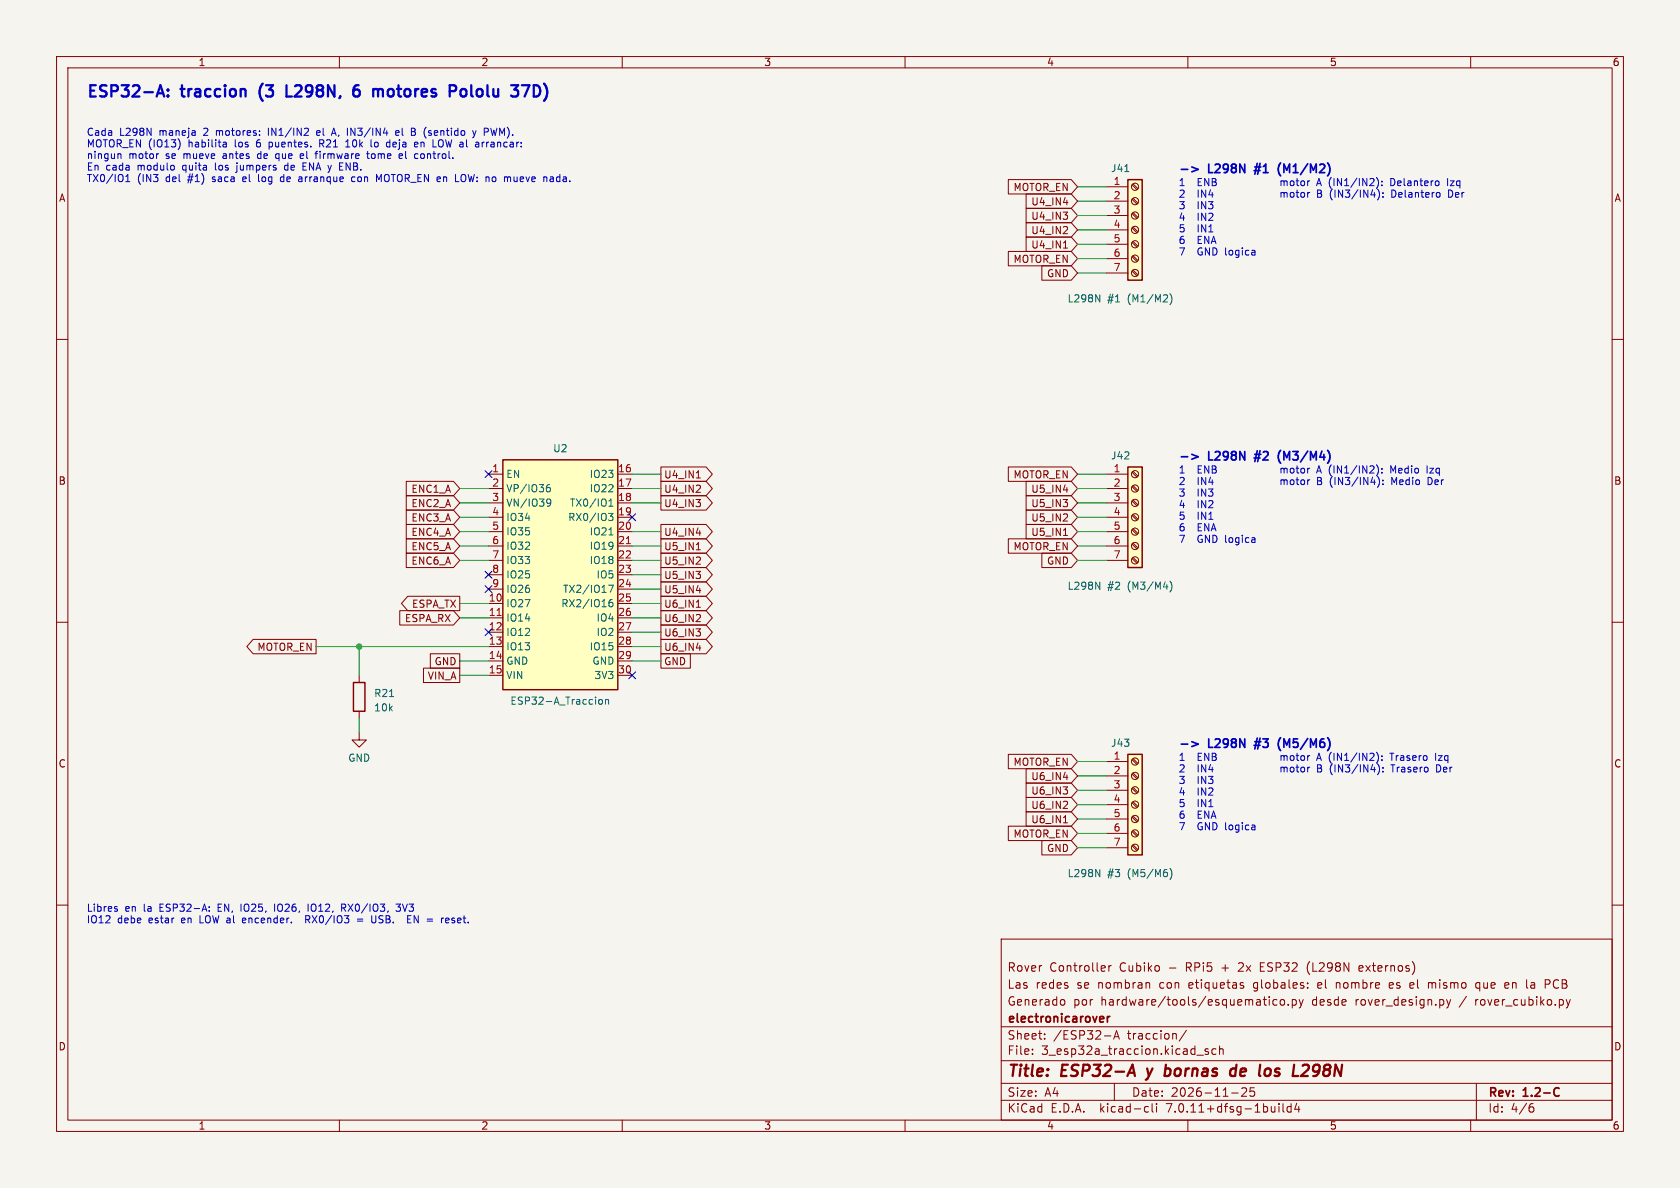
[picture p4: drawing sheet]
(kicad_sch (version 20230121) (generator eeschema)
 (paper "A4")
 (title_block (title "ESP32-A y bornas de los L298N") (date "2026-11-25") (rev "1.2-C") (company "electronicarover")
  (comment 3 "Rover Controller Cubiko - RPi5 + 2x ESP32 (L298N externos)")
  (comment 1 "Generado por hardware/tools/esquematico.py desde rover_design.py / rover_cubiko.py")
  (comment 2 "Las redes se nombran con etiquetas globales: el nombre es el mismo que en la PCB"))
 (lib_symbols
  (symbol "Connector:Screw_Terminal_01x07" (pin_names (offset 1.016) hide) (in_bom yes) (on_board yes)
    (property "Reference" "J" (at 0 10.16 0) (effects (font (size 1.27 1.27))))
    (property "Value" "Screw_Terminal_01x07" (at 0 -10.16 0) (effects (font (size 1.27 1.27))))
    (property "Footprint" "" (at 0 0 0) (effects (font (size 1.27 1.27)) hide))
    (property "Datasheet" "~" (at 0 0 0) (effects (font (size 1.27 1.27)) hide))
    (symbol "Screw_Terminal_01x07_1_1"
    (rectangle (start -1.27 8.89) (end 1.27 -8.89) (stroke (width 0.254) (type default)) (fill (type background)))
    (circle (center 0 -7.62) (radius 0.635) (stroke (width 0.1524) (type default)) (fill (type none)))
    (circle (center 0 -5.08) (radius 0.635) (stroke (width 0.1524) (type default)) (fill (type none)))
    (circle (center 0 -2.54) (radius 0.635) (stroke (width 0.1524) (type default)) (fill (type none)))
    (polyline (pts (xy -0.5334 -7.2898) (xy 0.3302 -8.128)) (stroke (width 0.1524) (type default)) (fill (type none)))
    (polyline (pts (xy -0.5334 -4.7498) (xy 0.3302 -5.588)) (stroke (width 0.1524) (type default)) (fill (type none)))
    (polyline (pts (xy -0.5334 -2.2098) (xy 0.3302 -3.048)) (stroke (width 0.1524) (type default)) (fill (type none)))
    (polyline (pts (xy -0.5334 0.3302) (xy 0.3302 -0.508)) (stroke (width 0.1524) (type default)) (fill (type none)))
    (polyline (pts (xy -0.5334 2.8702) (xy 0.3302 2.032)) (stroke (width 0.1524) (type default)) (fill (type none)))
    (polyline (pts (xy -0.5334 5.4102) (xy 0.3302 4.572)) (stroke (width 0.1524) (type default)) (fill (type none)))
    (polyline (pts (xy -0.5334 7.9502) (xy 0.3302 7.112)) (stroke (width 0.1524) (type default)) (fill (type none)))
    (polyline (pts (xy -0.3556 -7.112) (xy 0.508 -7.9502)) (stroke (width 0.1524) (type default)) (fill (type none)))
    (polyline (pts (xy -0.3556 -4.572) (xy 0.508 -5.4102)) (stroke (width 0.1524) (type default)) (fill (type none)))
    (polyline (pts (xy -0.3556 -2.032) (xy 0.508 -2.8702)) (stroke (width 0.1524) (type default)) (fill (type none)))
    (polyline (pts (xy -0.3556 0.508) (xy 0.508 -0.3302)) (stroke (width 0.1524) (type default)) (fill (type none)))
    (polyline (pts (xy -0.3556 3.048) (xy 0.508 2.2098)) (stroke (width 0.1524) (type default)) (fill (type none)))
    (polyline (pts (xy -0.3556 5.588) (xy 0.508 4.7498)) (stroke (width 0.1524) (type default)) (fill (type none)))
    (polyline (pts (xy -0.3556 8.128) (xy 0.508 7.2898)) (stroke (width 0.1524) (type default)) (fill (type none)))
    (circle (center 0 0) (radius 0.635) (stroke (width 0.1524) (type default)) (fill (type none)))
    (circle (center 0 2.54) (radius 0.635) (stroke (width 0.1524) (type default)) (fill (type none)))
    (circle (center 0 5.08) (radius 0.635) (stroke (width 0.1524) (type default)) (fill (type none)))
    (circle (center 0 7.62) (radius 0.635) (stroke (width 0.1524) (type default)) (fill (type none)))
    (pin passive line (at -5.08 7.62 0) (length 3.81) (name "Pin_1" (effects (font (size 1.27 1.27)))) (number "1" (effects (font (size 1.27 1.27)))))
    (pin passive line (at -5.08 5.08 0) (length 3.81) (name "Pin_2" (effects (font (size 1.27 1.27)))) (number "2" (effects (font (size 1.27 1.27)))))
    (pin passive line (at -5.08 2.54 0) (length 3.81) (name "Pin_3" (effects (font (size 1.27 1.27)))) (number "3" (effects (font (size 1.27 1.27)))))
    (pin passive line (at -5.08 0 0) (length 3.81) (name "Pin_4" (effects (font (size 1.27 1.27)))) (number "4" (effects (font (size 1.27 1.27)))))
    (pin passive line (at -5.08 -2.54 0) (length 3.81) (name "Pin_5" (effects (font (size 1.27 1.27)))) (number "5" (effects (font (size 1.27 1.27)))))
    (pin passive line (at -5.08 -5.08 0) (length 3.81) (name "Pin_6" (effects (font (size 1.27 1.27)))) (number "6" (effects (font (size 1.27 1.27)))))
    (pin passive line (at -5.08 -7.62 0) (length 3.81) (name "Pin_7" (effects (font (size 1.27 1.27)))) (number "7" (effects (font (size 1.27 1.27)))))))
  (symbol "Device:R" (pin_numbers hide) (pin_names (offset 0)) (in_bom yes) (on_board yes)
    (property "Reference" "R" (at 2.032 0 90) (effects (font (size 1.27 1.27))))
    (property "Value" "R" (at 0 0 90) (effects (font (size 1.27 1.27))))
    (property "Footprint" "" (at -1.778 0 90) (effects (font (size 1.27 1.27)) hide))
    (property "Datasheet" "~" (at 0 0 0) (effects (font (size 1.27 1.27)) hide))
    (symbol "R_0_1"
    (rectangle (start -1.016 -2.54) (end 1.016 2.54) (stroke (width 0.254) (type default)) (fill (type none))))
    (symbol "R_1_1"
    (pin passive line (at 0 3.81 270) (length 1.27) (name "~" (effects (font (size 1.27 1.27)))) (number "1" (effects (font (size 1.27 1.27)))))
    (pin passive line (at 0 -3.81 90) (length 1.27) (name "~" (effects (font (size 1.27 1.27)))) (number "2" (effects (font (size 1.27 1.27)))))))
  (symbol "power:GND" (power) (pin_names (offset 0)) (in_bom yes) (on_board yes)
    (property "Reference" "#PWR" (at 0 -6.35 0) (effects (font (size 1.27 1.27)) hide))
    (property "Value" "GND" (at 0 -3.81 0) (effects (font (size 1.27 1.27))))
    (property "Footprint" "" (at 0 0 0) (effects (font (size 1.27 1.27)) hide))
    (property "Datasheet" "" (at 0 0 0) (effects (font (size 1.27 1.27)) hide))
    (symbol "GND_0_1"
    (polyline (pts (xy 0 0) (xy 0 -1.27) (xy 1.27 -1.27) (xy 0 -2.54) (xy -1.27 -1.27) (xy 0 -1.27)) (stroke (width 0) (type default)) (fill (type none))))
    (symbol "GND_1_1"
    (pin power_in line (at 0 0 270) (length 0) hide (name "GND" (effects (font (size 1.27 1.27)))) (number "1" (effects (font (size 1.27 1.27)))))))
  (symbol "rover:ESP32_DevKitV1_30P" (in_bom yes) (on_board yes)
    (property "Reference" "U" (at 0 21.59 0) (effects (font (size 1.27 1.27))))
    (property "Value" "ESP32_DevKitV1_30P" (at 0 -21.59 0) (effects (font (size 1.27 1.27))))
    (property "Footprint" "rover:ESP32_DevKitV1_30P_DualPitch" (at 0 0 0) (effects (font (size 1.27 1.27)) hide))
    (property "Datasheet" "" (at 0 0 0) (effects (font (size 1.27 1.27)) hide))
    (property "Description" "ESP32 DevKit V1 (DOIT) 30 pines" (at 0 0 0) (effects (font (size 1.27 1.27)) hide))
    (symbol "ESP32_DevKitV1_30P_0_1"
    (rectangle (start -10.16 20.32) (end 10.16 -20.32) (stroke (width 0.254) (type default)) (fill (type background))))
    (symbol "ESP32_DevKitV1_30P_1_1"
    (pin passive line (at -12.7 17.78 0) (length 2.54) (name "EN" (effects (font (size 1.27 1.27)))) (number "1" (effects (font (size 1.27 1.27)))))
    (pin passive line (at -12.7 15.24 0) (length 2.54) (name "VP/IO36" (effects (font (size 1.27 1.27)))) (number "2" (effects (font (size 1.27 1.27)))))
    (pin passive line (at -12.7 12.7 0) (length 2.54) (name "VN/IO39" (effects (font (size 1.27 1.27)))) (number "3" (effects (font (size 1.27 1.27)))))
    (pin passive line (at -12.7 10.16 0) (length 2.54) (name "IO34" (effects (font (size 1.27 1.27)))) (number "4" (effects (font (size 1.27 1.27)))))
    (pin passive line (at -12.7 7.62 0) (length 2.54) (name "IO35" (effects (font (size 1.27 1.27)))) (number "5" (effects (font (size 1.27 1.27)))))
    (pin passive line (at -12.7 5.08 0) (length 2.54) (name "IO32" (effects (font (size 1.27 1.27)))) (number "6" (effects (font (size 1.27 1.27)))))
    (pin passive line (at -12.7 2.54 0) (length 2.54) (name "IO33" (effects (font (size 1.27 1.27)))) (number "7" (effects (font (size 1.27 1.27)))))
    (pin passive line (at -12.7 0 0) (length 2.54) (name "IO25" (effects (font (size 1.27 1.27)))) (number "8" (effects (font (size 1.27 1.27)))))
    (pin passive line (at -12.7 -2.54 0) (length 2.54) (name "IO26" (effects (font (size 1.27 1.27)))) (number "9" (effects (font (size 1.27 1.27)))))
    (pin passive line (at -12.7 -5.08 0) (length 2.54) (name "IO27" (effects (font (size 1.27 1.27)))) (number "10" (effects (font (size 1.27 1.27)))))
    (pin passive line (at -12.7 -7.62 0) (length 2.54) (name "IO14" (effects (font (size 1.27 1.27)))) (number "11" (effects (font (size 1.27 1.27)))))
    (pin passive line (at -12.7 -10.16 0) (length 2.54) (name "IO12" (effects (font (size 1.27 1.27)))) (number "12" (effects (font (size 1.27 1.27)))))
    (pin passive line (at -12.7 -12.7 0) (length 2.54) (name "IO13" (effects (font (size 1.27 1.27)))) (number "13" (effects (font (size 1.27 1.27)))))
    (pin passive line (at -12.7 -15.24 0) (length 2.54) (name "GND" (effects (font (size 1.27 1.27)))) (number "14" (effects (font (size 1.27 1.27)))))
    (pin passive line (at -12.7 -17.78 0) (length 2.54) (name "VIN" (effects (font (size 1.27 1.27)))) (number "15" (effects (font (size 1.27 1.27)))))
    (pin passive line (at 12.7 17.78 180) (length 2.54) (name "IO23" (effects (font (size 1.27 1.27)))) (number "16" (effects (font (size 1.27 1.27)))))
    (pin passive line (at 12.7 15.24 180) (length 2.54) (name "IO22" (effects (font (size 1.27 1.27)))) (number "17" (effects (font (size 1.27 1.27)))))
    (pin passive line (at 12.7 12.7 180) (length 2.54) (name "TX0/IO1" (effects (font (size 1.27 1.27)))) (number "18" (effects (font (size 1.27 1.27)))))
    (pin passive line (at 12.7 10.16 180) (length 2.54) (name "RX0/IO3" (effects (font (size 1.27 1.27)))) (number "19" (effects (font (size 1.27 1.27)))))
    (pin passive line (at 12.7 7.62 180) (length 2.54) (name "IO21" (effects (font (size 1.27 1.27)))) (number "20" (effects (font (size 1.27 1.27)))))
    (pin passive line (at 12.7 5.08 180) (length 2.54) (name "IO19" (effects (font (size 1.27 1.27)))) (number "21" (effects (font (size 1.27 1.27)))))
    (pin passive line (at 12.7 2.54 180) (length 2.54) (name "IO18" (effects (font (size 1.27 1.27)))) (number "22" (effects (font (size 1.27 1.27)))))
    (pin passive line (at 12.7 0 180) (length 2.54) (name "IO5" (effects (font (size 1.27 1.27)))) (number "23" (effects (font (size 1.27 1.27)))))
    (pin passive line (at 12.7 -2.54 180) (length 2.54) (name "TX2/IO17" (effects (font (size 1.27 1.27)))) (number "24" (effects (font (size 1.27 1.27)))))
    (pin passive line (at 12.7 -5.08 180) (length 2.54) (name "RX2/IO16" (effects (font (size 1.27 1.27)))) (number "25" (effects (font (size 1.27 1.27)))))
    (pin passive line (at 12.7 -7.62 180) (length 2.54) (name "IO4" (effects (font (size 1.27 1.27)))) (number "26" (effects (font (size 1.27 1.27)))))
    (pin passive line (at 12.7 -10.16 180) (length 2.54) (name "IO2" (effects (font (size 1.27 1.27)))) (number "27" (effects (font (size 1.27 1.27)))))
    (pin passive line (at 12.7 -12.7 180) (length 2.54) (name "IO15" (effects (font (size 1.27 1.27)))) (number "28" (effects (font (size 1.27 1.27)))))
    (pin passive line (at 12.7 -15.24 180) (length 2.54) (name "GND" (effects (font (size 1.27 1.27)))) (number "29" (effects (font (size 1.27 1.27)))))
    (pin passive line (at 12.7 -17.78 180) (length 2.54) (name "3V3" (effects (font (size 1.27 1.27)))) (number "30" (effects (font (size 1.27 1.27))))))))
 (symbol (lib_id "rover:ESP32_DevKitV1_30P") (at 99.06 101.6 0) (unit 1) (in_bom yes) (on_board yes) (dnp no)
  (property "Reference" "U2" (at 99.06 80.01 0) (effects (font (size 1.27 1.27)) (justify bottom)))
  (property "Value" "ESP32-A_Traccion" (at 99.06 123.19 0) (effects (font (size 1.27 1.27)) (justify top)))
  (property "Footprint" "rover:ESP32_DevKitV1_30P_DualPitch" (at 99.06 101.6 0) (effects (font (size 1.27 1.27)) hide))
  (property "Datasheet" "~" (at 99.06 101.6 0) (effects (font (size 1.27 1.27)) hide))
  (property "Descripcion" "ESP32 DevKit V1 30 pines sobre 2x header hembra 1x15" (at 99.06 101.6 0) (effects (font (size 1.27 1.27)) hide))
  (property "MPN" "ESP32 DevKit V1 + 2x header hembra 1x15" (at 99.06 101.6 0) (effects (font (size 1.27 1.27)) hide)) (pin "1") (pin "2") (pin "3") (pin "4") (pin "5") (pin "6") (pin "7") (pin "8") (pin "9") (pin "10") (pin "11") (pin "12") (pin "13") (pin "14") (pin "15") (pin "16") (pin "17") (pin "18") (pin "19") (pin "20") (pin "21") (pin "22") (pin "23") (pin "24") (pin "25") (pin "26") (pin "27") (pin "28") (pin "29") (pin "30"))
 (no_connect (at 86.36 83.82))
 (global_label "ENC1_A" (shape input) (at 81.28 86.36 180) (fields_autoplaced) (effects (font (size 1.27 1.27)) (justify right))
  (property "Intersheetrefs" "${INTERSHEET_REFS}" (at 81.28 86.36 0) (effects (font (size 1.27 1.27)) (justify right) hide)))
 (global_label "ENC2_A" (shape input) (at 81.28 88.9 180) (fields_autoplaced) (effects (font (size 1.27 1.27)) (justify right))
  (property "Intersheetrefs" "${INTERSHEET_REFS}" (at 81.28 88.9 0) (effects (font (size 1.27 1.27)) (justify right) hide)))
 (global_label "ENC3_A" (shape input) (at 81.28 91.44 180) (fields_autoplaced) (effects (font (size 1.27 1.27)) (justify right))
  (property "Intersheetrefs" "${INTERSHEET_REFS}" (at 81.28 91.44 0) (effects (font (size 1.27 1.27)) (justify right) hide)))
 (global_label "ENC4_A" (shape input) (at 81.28 93.98 180) (fields_autoplaced) (effects (font (size 1.27 1.27)) (justify right))
  (property "Intersheetrefs" "${INTERSHEET_REFS}" (at 81.28 93.98 0) (effects (font (size 1.27 1.27)) (justify right) hide)))
 (global_label "ENC5_A" (shape input) (at 81.28 96.52 180) (fields_autoplaced) (effects (font (size 1.27 1.27)) (justify right))
  (property "Intersheetrefs" "${INTERSHEET_REFS}" (at 81.28 96.52 0) (effects (font (size 1.27 1.27)) (justify right) hide)))
 (global_label "ENC6_A" (shape input) (at 81.28 99.06 180) (fields_autoplaced) (effects (font (size 1.27 1.27)) (justify right))
  (property "Intersheetrefs" "${INTERSHEET_REFS}" (at 81.28 99.06 0) (effects (font (size 1.27 1.27)) (justify right) hide)))
 (no_connect (at 86.36 101.6))
 (no_connect (at 86.36 104.14))
 (global_label "ESPA_TX" (shape output) (at 81.28 106.68 180) (fields_autoplaced) (effects (font (size 1.27 1.27)) (justify right))
  (property "Intersheetrefs" "${INTERSHEET_REFS}" (at 81.28 106.68 0) (effects (font (size 1.27 1.27)) (justify right) hide)))
 (global_label "ESPA_RX" (shape input) (at 81.28 109.22 180) (fields_autoplaced) (effects (font (size 1.27 1.27)) (justify right))
  (property "Intersheetrefs" "${INTERSHEET_REFS}" (at 81.28 109.22 0) (effects (font (size 1.27 1.27)) (justify right) hide)))
 (no_connect (at 86.36 111.76))
 (global_label "GND" (shape passive) (at 81.28 116.84 180) (fields_autoplaced) (effects (font (size 1.27 1.27)) (justify right))
  (property "Intersheetrefs" "${INTERSHEET_REFS}" (at 81.28 116.84 0) (effects (font (size 1.27 1.27)) (justify right) hide)))
 (global_label "VIN_A" (shape passive) (at 81.28 119.38 180) (fields_autoplaced) (effects (font (size 1.27 1.27)) (justify right))
  (property "Intersheetrefs" "${INTERSHEET_REFS}" (at 81.28 119.38 0) (effects (font (size 1.27 1.27)) (justify right) hide)))
 (global_label "U4_IN1" (shape output) (at 116.84 83.82 0) (fields_autoplaced) (effects (font (size 1.27 1.27)) (justify left))
  (property "Intersheetrefs" "${INTERSHEET_REFS}" (at 116.84 83.82 0) (effects (font (size 1.27 1.27)) (justify left) hide)))
 (global_label "U4_IN2" (shape output) (at 116.84 86.36 0) (fields_autoplaced) (effects (font (size 1.27 1.27)) (justify left))
  (property "Intersheetrefs" "${INTERSHEET_REFS}" (at 116.84 86.36 0) (effects (font (size 1.27 1.27)) (justify left) hide)))
 (global_label "U4_IN3" (shape output) (at 116.84 88.9 0) (fields_autoplaced) (effects (font (size 1.27 1.27)) (justify left))
  (property "Intersheetrefs" "${INTERSHEET_REFS}" (at 116.84 88.9 0) (effects (font (size 1.27 1.27)) (justify left) hide)))
 (no_connect (at 111.76 91.44))
 (global_label "U4_IN4" (shape output) (at 116.84 93.98 0) (fields_autoplaced) (effects (font (size 1.27 1.27)) (justify left))
  (property "Intersheetrefs" "${INTERSHEET_REFS}" (at 116.84 93.98 0) (effects (font (size 1.27 1.27)) (justify left) hide)))
 (global_label "U5_IN1" (shape output) (at 116.84 96.52 0) (fields_autoplaced) (effects (font (size 1.27 1.27)) (justify left))
  (property "Intersheetrefs" "${INTERSHEET_REFS}" (at 116.84 96.52 0) (effects (font (size 1.27 1.27)) (justify left) hide)))
 (global_label "U5_IN2" (shape output) (at 116.84 99.06 0) (fields_autoplaced) (effects (font (size 1.27 1.27)) (justify left))
  (property "Intersheetrefs" "${INTERSHEET_REFS}" (at 116.84 99.06 0) (effects (font (size 1.27 1.27)) (justify left) hide)))
 (global_label "U5_IN3" (shape output) (at 116.84 101.6 0) (fields_autoplaced) (effects (font (size 1.27 1.27)) (justify left))
  (property "Intersheetrefs" "${INTERSHEET_REFS}" (at 116.84 101.6 0) (effects (font (size 1.27 1.27)) (justify left) hide)))
 (global_label "U5_IN4" (shape output) (at 116.84 104.14 0) (fields_autoplaced) (effects (font (size 1.27 1.27)) (justify left))
  (property "Intersheetrefs" "${INTERSHEET_REFS}" (at 116.84 104.14 0) (effects (font (size 1.27 1.27)) (justify left) hide)))
 (global_label "U6_IN1" (shape output) (at 116.84 106.68 0) (fields_autoplaced) (effects (font (size 1.27 1.27)) (justify left))
  (property "Intersheetrefs" "${INTERSHEET_REFS}" (at 116.84 106.68 0) (effects (font (size 1.27 1.27)) (justify left) hide)))
 (global_label "U6_IN2" (shape output) (at 116.84 109.22 0) (fields_autoplaced) (effects (font (size 1.27 1.27)) (justify left))
  (property "Intersheetrefs" "${INTERSHEET_REFS}" (at 116.84 109.22 0) (effects (font (size 1.27 1.27)) (justify left) hide)))
 (global_label "U6_IN3" (shape output) (at 116.84 111.76 0) (fields_autoplaced) (effects (font (size 1.27 1.27)) (justify left))
  (property "Intersheetrefs" "${INTERSHEET_REFS}" (at 116.84 111.76 0) (effects (font (size 1.27 1.27)) (justify left) hide)))
 (global_label "U6_IN4" (shape output) (at 116.84 114.3 0) (fields_autoplaced) (effects (font (size 1.27 1.27)) (justify left))
  (property "Intersheetrefs" "${INTERSHEET_REFS}" (at 116.84 114.3 0) (effects (font (size 1.27 1.27)) (justify left) hide)))
 (global_label "GND" (shape passive) (at 116.84 116.84 0) (fields_autoplaced) (effects (font (size 1.27 1.27)) (justify left))
  (property "Intersheetrefs" "${INTERSHEET_REFS}" (at 116.84 116.84 0) (effects (font (size 1.27 1.27)) (justify left) hide)))
 (no_connect (at 111.76 119.38))
 (symbol (lib_id "Device:R") (at 63.5 123.19 0) (unit 1) (in_bom yes) (on_board yes) (dnp no)
  (property "Reference" "R21" (at 66.04 122.555 0) (effects (font (size 1.27 1.27)) (justify left)))
  (property "Value" "10k" (at 66.04 125.095 0) (effects (font (size 1.27 1.27)) (justify left)))
  (property "Footprint" "Resistor_THT:R_Axial_DIN0207_L6.3mm_D2.5mm_P7.62mm_Horizontal" (at 63.5 123.19 0) (effects (font (size 1.27 1.27)) hide))
  (property "Datasheet" "~" (at 63.5 123.19 0) (effects (font (size 1.27 1.27)) hide))
  (property "Descripcion" "Pull-down MOTOR_EN (motores apagados durante el arranque)" (at 63.5 123.19 0) (effects (font (size 1.27 1.27)) hide))
  (property "MPN" "Resistencia 10k 1/4W (0.25W) THT pelicula metalica/carbon" (at 63.5 123.19 0) (effects (font (size 1.27 1.27)) hide)) (pin "1") (pin "2"))
 (junction (at 63.5 114.3) (diameter 0) (color 0 0 0 0))
 (global_label "MOTOR_EN" (shape output) (at 55.88 114.3 180) (fields_autoplaced) (effects (font (size 1.27 1.27)) (justify right))
  (property "Intersheetrefs" "${INTERSHEET_REFS}" (at 55.88 114.3 0) (effects (font (size 1.27 1.27)) (justify right) hide)))
 (symbol (lib_id "power:GND") (at 63.5 129.54 0) (unit 1) (in_bom yes) (on_board yes) (dnp no)
  (property "Reference" "#PWR401" (at 63.5 129.54 0) (effects (font (size 1.27 1.27)) hide))
  (property "Value" "GND" (at 63.5 133.99 0) (effects (font (size 1.27 1.27))))
  (property "Footprint" "" (at 63.5 129.54 0) (effects (font (size 1.27 1.27)) hide))
  (property "Datasheet" "" (at 63.5 129.54 0) (effects (font (size 1.27 1.27)) hide)) (pin "1"))
 (symbol (lib_id "Connector:Screw_Terminal_01x07") (at 200.66 40.64 0) (unit 1) (in_bom yes) (on_board yes) (dnp no)
  (property "Reference" "J41" (at 198.12 30.48 0) (effects (font (size 1.27 1.27)) (justify bottom)))
  (property "Value" "L298N #1 (M1/M2)" (at 198.12 52.07 0) (effects (font (size 1.27 1.27)) (justify top)))
  (property "Footprint" "TerminalBlock_Phoenix:TerminalBlock_Phoenix_PT-1,5-7-3.5-H_1x07_P3.50mm_Horizontal" (at 200.66 40.64 0) (effects (font (size 1.27 1.27)) hide))
  (property "Datasheet" "~" (at 200.66 40.64 0) (effects (font (size 1.27 1.27)) hide))
  (property "Descripcion" "Borna 7 vias paso 3.5 mm hacia el L298N #1 (Delantero Izq / Delantero Der): ENB IN4 IN3 IN2 IN1 ENA GND" (at 200.66 40.64 0) (effects (font (size 1.27 1.27)) hide))
  (property "MPN" "Phoenix PT 1,5/7-3,5-H (1984662) o KF350-7P 3.5mm" (at 200.66 40.64 0) (effects (font (size 1.27 1.27)) hide)) (pin "1") (pin "2") (pin "3") (pin "4") (pin "5") (pin "6") (pin "7"))
 (global_label "MOTOR_EN" (shape input) (at 190.5 33.02 180) (fields_autoplaced) (effects (font (size 1.27 1.27)) (justify right))
  (property "Intersheetrefs" "${INTERSHEET_REFS}" (at 190.5 33.02 0) (effects (font (size 1.27 1.27)) (justify right) hide)))
 (global_label "U4_IN4" (shape input) (at 190.5 35.56 180) (fields_autoplaced) (effects (font (size 1.27 1.27)) (justify right))
  (property "Intersheetrefs" "${INTERSHEET_REFS}" (at 190.5 35.56 0) (effects (font (size 1.27 1.27)) (justify right) hide)))
 (global_label "U4_IN3" (shape input) (at 190.5 38.1 180) (fields_autoplaced) (effects (font (size 1.27 1.27)) (justify right))
  (property "Intersheetrefs" "${INTERSHEET_REFS}" (at 190.5 38.1 0) (effects (font (size 1.27 1.27)) (justify right) hide)))
 (global_label "U4_IN2" (shape input) (at 190.5 40.64 180) (fields_autoplaced) (effects (font (size 1.27 1.27)) (justify right))
  (property "Intersheetrefs" "${INTERSHEET_REFS}" (at 190.5 40.64 0) (effects (font (size 1.27 1.27)) (justify right) hide)))
 (global_label "U4_IN1" (shape input) (at 190.5 43.18 180) (fields_autoplaced) (effects (font (size 1.27 1.27)) (justify right))
  (property "Intersheetrefs" "${INTERSHEET_REFS}" (at 190.5 43.18 0) (effects (font (size 1.27 1.27)) (justify right) hide)))
 (global_label "MOTOR_EN" (shape input) (at 190.5 45.72 180) (fields_autoplaced) (effects (font (size 1.27 1.27)) (justify right))
  (property "Intersheetrefs" "${INTERSHEET_REFS}" (at 190.5 45.72 0) (effects (font (size 1.27 1.27)) (justify right) hide)))
 (global_label "GND" (shape input) (at 190.5 48.26 180) (fields_autoplaced) (effects (font (size 1.27 1.27)) (justify right))
  (property "Intersheetrefs" "${INTERSHEET_REFS}" (at 190.5 48.26 0) (effects (font (size 1.27 1.27)) (justify right) hide)))
 (text "-> L298N #1 (M1/M2)" (at 208.28 29.21 0) (effects (font (size 1.5 1.5) bold) (justify left top)))
 (text "1  ENB\n2  IN4\n3  IN3\n4  IN2\n5  IN1\n6  ENA\n7  GND logica" (at 208.28 31.75 0) (effects (font (size 1.27 1.27)) (justify left top)))
 (text "motor A (IN1/IN2): Delantero Izq\nmotor B (IN3/IN4): Delantero Der" (at 226.06 31.75 0) (effects (font (size 1.27 1.27)) (justify left top)))
 (symbol (lib_id "Connector:Screw_Terminal_01x07") (at 200.66 91.44 0) (unit 1) (in_bom yes) (on_board yes) (dnp no)
  (property "Reference" "J42" (at 198.12 81.28 0) (effects (font (size 1.27 1.27)) (justify bottom)))
  (property "Value" "L298N #2 (M3/M4)" (at 198.12 102.87 0) (effects (font (size 1.27 1.27)) (justify top)))
  (property "Footprint" "TerminalBlock_Phoenix:TerminalBlock_Phoenix_PT-1,5-7-3.5-H_1x07_P3.50mm_Horizontal" (at 200.66 91.44 0) (effects (font (size 1.27 1.27)) hide))
  (property "Datasheet" "~" (at 200.66 91.44 0) (effects (font (size 1.27 1.27)) hide))
  (property "Descripcion" "Borna 7 vias paso 3.5 mm hacia el L298N #2 (Medio Izq / Medio Der): ENB IN4 IN3 IN2 IN1 ENA GND" (at 200.66 91.44 0) (effects (font (size 1.27 1.27)) hide))
  (property "MPN" "Phoenix PT 1,5/7-3,5-H (1984662) o KF350-7P 3.5mm" (at 200.66 91.44 0) (effects (font (size 1.27 1.27)) hide)) (pin "1") (pin "2") (pin "3") (pin "4") (pin "5") (pin "6") (pin "7"))
 (global_label "MOTOR_EN" (shape input) (at 190.5 83.82 180) (fields_autoplaced) (effects (font (size 1.27 1.27)) (justify right))
  (property "Intersheetrefs" "${INTERSHEET_REFS}" (at 190.5 83.82 0) (effects (font (size 1.27 1.27)) (justify right) hide)))
 (global_label "U5_IN4" (shape input) (at 190.5 86.36 180) (fields_autoplaced) (effects (font (size 1.27 1.27)) (justify right))
  (property "Intersheetrefs" "${INTERSHEET_REFS}" (at 190.5 86.36 0) (effects (font (size 1.27 1.27)) (justify right) hide)))
 (global_label "U5_IN3" (shape input) (at 190.5 88.9 180) (fields_autoplaced) (effects (font (size 1.27 1.27)) (justify right))
  (property "Intersheetrefs" "${INTERSHEET_REFS}" (at 190.5 88.9 0) (effects (font (size 1.27 1.27)) (justify right) hide)))
 (global_label "U5_IN2" (shape input) (at 190.5 91.44 180) (fields_autoplaced) (effects (font (size 1.27 1.27)) (justify right))
  (property "Intersheetrefs" "${INTERSHEET_REFS}" (at 190.5 91.44 0) (effects (font (size 1.27 1.27)) (justify right) hide)))
 (global_label "U5_IN1" (shape input) (at 190.5 93.98 180) (fields_autoplaced) (effects (font (size 1.27 1.27)) (justify right))
  (property "Intersheetrefs" "${INTERSHEET_REFS}" (at 190.5 93.98 0) (effects (font (size 1.27 1.27)) (justify right) hide)))
 (global_label "MOTOR_EN" (shape input) (at 190.5 96.52 180) (fields_autoplaced) (effects (font (size 1.27 1.27)) (justify right))
  (property "Intersheetrefs" "${INTERSHEET_REFS}" (at 190.5 96.52 0) (effects (font (size 1.27 1.27)) (justify right) hide)))
 (global_label "GND" (shape input) (at 190.5 99.06 180) (fields_autoplaced) (effects (font (size 1.27 1.27)) (justify right))
  (property "Intersheetrefs" "${INTERSHEET_REFS}" (at 190.5 99.06 0) (effects (font (size 1.27 1.27)) (justify right) hide)))
 (text "-> L298N #2 (M3/M4)" (at 208.28 80.01 0) (effects (font (size 1.5 1.5) bold) (justify left top)))
 (text "1  ENB\n2  IN4\n3  IN3\n4  IN2\n5  IN1\n6  ENA\n7  GND logica" (at 208.28 82.55 0) (effects (font (size 1.27 1.27)) (justify left top)))
 (text "motor A (IN1/IN2): Medio Izq\nmotor B (IN3/IN4): Medio Der" (at 226.06 82.55 0) (effects (font (size 1.27 1.27)) (justify left top)))
 (symbol (lib_id "Connector:Screw_Terminal_01x07") (at 200.66 142.24 0) (unit 1) (in_bom yes) (on_board yes) (dnp no)
  (property "Reference" "J43" (at 198.12 132.08 0) (effects (font (size 1.27 1.27)) (justify bottom)))
  (property "Value" "L298N #3 (M5/M6)" (at 198.12 153.67 0) (effects (font (size 1.27 1.27)) (justify top)))
  (property "Footprint" "TerminalBlock_Phoenix:TerminalBlock_Phoenix_PT-1,5-7-3.5-H_1x07_P3.50mm_Horizontal" (at 200.66 142.24 0) (effects (font (size 1.27 1.27)) hide))
  (property "Datasheet" "~" (at 200.66 142.24 0) (effects (font (size 1.27 1.27)) hide))
  (property "Descripcion" "Borna 7 vias paso 3.5 mm hacia el L298N #3 (Trasero Izq / Trasero Der): ENB IN4 IN3 IN2 IN1 ENA GND" (at 200.66 142.24 0) (effects (font (size 1.27 1.27)) hide))
  (property "MPN" "Phoenix PT 1,5/7-3,5-H (1984662) o KF350-7P 3.5mm" (at 200.66 142.24 0) (effects (font (size 1.27 1.27)) hide)) (pin "1") (pin "2") (pin "3") (pin "4") (pin "5") (pin "6") (pin "7"))
 (global_label "MOTOR_EN" (shape input) (at 190.5 134.62 180) (fields_autoplaced) (effects (font (size 1.27 1.27)) (justify right))
  (property "Intersheetrefs" "${INTERSHEET_REFS}" (at 190.5 134.62 0) (effects (font (size 1.27 1.27)) (justify right) hide)))
 (global_label "U6_IN4" (shape input) (at 190.5 137.16 180) (fields_autoplaced) (effects (font (size 1.27 1.27)) (justify right))
  (property "Intersheetrefs" "${INTERSHEET_REFS}" (at 190.5 137.16 0) (effects (font (size 1.27 1.27)) (justify right) hide)))
 (global_label "U6_IN3" (shape input) (at 190.5 139.7 180) (fields_autoplaced) (effects (font (size 1.27 1.27)) (justify right))
  (property "Intersheetrefs" "${INTERSHEET_REFS}" (at 190.5 139.7 0) (effects (font (size 1.27 1.27)) (justify right) hide)))
 (global_label "U6_IN2" (shape input) (at 190.5 142.24 180) (fields_autoplaced) (effects (font (size 1.27 1.27)) (justify right))
  (property "Intersheetrefs" "${INTERSHEET_REFS}" (at 190.5 142.24 0) (effects (font (size 1.27 1.27)) (justify right) hide)))
 (global_label "U6_IN1" (shape input) (at 190.5 144.78 180) (fields_autoplaced) (effects (font (size 1.27 1.27)) (justify right))
  (property "Intersheetrefs" "${INTERSHEET_REFS}" (at 190.5 144.78 0) (effects (font (size 1.27 1.27)) (justify right) hide)))
 (global_label "MOTOR_EN" (shape input) (at 190.5 147.32 180) (fields_autoplaced) (effects (font (size 1.27 1.27)) (justify right))
  (property "Intersheetrefs" "${INTERSHEET_REFS}" (at 190.5 147.32 0) (effects (font (size 1.27 1.27)) (justify right) hide)))
 (global_label "GND" (shape input) (at 190.5 149.86 180) (fields_autoplaced) (effects (font (size 1.27 1.27)) (justify right))
  (property "Intersheetrefs" "${INTERSHEET_REFS}" (at 190.5 149.86 0) (effects (font (size 1.27 1.27)) (justify right) hide)))
 (text "-> L298N #3 (M5/M6)" (at 208.28 130.81 0) (effects (font (size 1.5 1.5) bold) (justify left top)))
 (text "1  ENB\n2  IN4\n3  IN3\n4  IN2\n5  IN1\n6  ENA\n7  GND logica" (at 208.28 133.35 0) (effects (font (size 1.27 1.27)) (justify left top)))
 (text "motor A (IN1/IN2): Trasero Izq\nmotor B (IN3/IN4): Trasero Der" (at 226.06 133.35 0) (effects (font (size 1.27 1.27)) (justify left top)))
 (text "ESP32-A: traccion (3 L298N, 6 motores Pololu 37D)" (at 15.24 15.24 0) (effects (font (size 2 2) bold) (justify left top)))
 (text "Cada L298N maneja 2 motores: IN1/IN2 el A, IN3/IN4 el B (sentido y PWM).\nMOTOR_EN (IO13) habilita los 6 puentes. R21 10k lo deja en LOW al arrancar:\nningun motor se mueve antes de que el firmware tome el control.\nEn cada modulo quita los jumpers de ENA y ENB.\nTX0/IO1 (IN3 del #1) saca el log de arranque con MOTOR_EN en LOW: no mueve nada." (at 15.24 22.86 0) (effects (font (size 1.27 1.27)) (justify left top)))
 (text "Libres en la ESP32-A: EN, IO25, IO26, IO12, RX0/IO3, 3V3\nIO12 debe estar en LOW al encender.  RX0/IO3 = USB.  EN = reset." (at 15.24 160.02 0) (effects (font (size 1.27 1.27)) (justify left top)))
 (wire (pts (xy 86.36 86.36) (xy 81.28 86.36)) (stroke (width 0) (type default)))
 (wire (pts (xy 86.36 88.9) (xy 81.28 88.9)) (stroke (width 0) (type default)))
 (wire (pts (xy 86.36 91.44) (xy 81.28 91.44)) (stroke (width 0) (type default)))
 (wire (pts (xy 86.36 93.98) (xy 81.28 93.98)) (stroke (width 0) (type default)))
 (wire (pts (xy 86.36 96.52) (xy 81.28 96.52)) (stroke (width 0) (type default)))
 (wire (pts (xy 86.36 99.06) (xy 81.28 99.06)) (stroke (width 0) (type default)))
 (wire (pts (xy 86.36 106.68) (xy 81.28 106.68)) (stroke (width 0) (type default)))
 (wire (pts (xy 86.36 109.22) (xy 81.28 109.22)) (stroke (width 0) (type default)))
 (wire (pts (xy 86.36 116.84) (xy 81.28 116.84)) (stroke (width 0) (type default)))
 (wire (pts (xy 86.36 119.38) (xy 81.28 119.38)) (stroke (width 0) (type default)))
 (wire (pts (xy 111.76 83.82) (xy 116.84 83.82)) (stroke (width 0) (type default)))
 (wire (pts (xy 111.76 86.36) (xy 116.84 86.36)) (stroke (width 0) (type default)))
 (wire (pts (xy 111.76 88.9) (xy 116.84 88.9)) (stroke (width 0) (type default)))
 (wire (pts (xy 111.76 93.98) (xy 116.84 93.98)) (stroke (width 0) (type default)))
 (wire (pts (xy 111.76 96.52) (xy 116.84 96.52)) (stroke (width 0) (type default)))
 (wire (pts (xy 111.76 99.06) (xy 116.84 99.06)) (stroke (width 0) (type default)))
 (wire (pts (xy 111.76 101.6) (xy 116.84 101.6)) (stroke (width 0) (type default)))
 (wire (pts (xy 111.76 104.14) (xy 116.84 104.14)) (stroke (width 0) (type default)))
 (wire (pts (xy 111.76 106.68) (xy 116.84 106.68)) (stroke (width 0) (type default)))
 (wire (pts (xy 111.76 109.22) (xy 116.84 109.22)) (stroke (width 0) (type default)))
 (wire (pts (xy 111.76 111.76) (xy 116.84 111.76)) (stroke (width 0) (type default)))
 (wire (pts (xy 111.76 114.3) (xy 116.84 114.3)) (stroke (width 0) (type default)))
 (wire (pts (xy 111.76 116.84) (xy 116.84 116.84)) (stroke (width 0) (type default)))
 (wire (pts (xy 86.36 114.3) (xy 63.5 114.3)) (stroke (width 0) (type default)))
 (wire (pts (xy 63.5 114.3) (xy 55.88 114.3)) (stroke (width 0) (type default)))
 (wire (pts (xy 63.5 114.3) (xy 63.5 119.38)) (stroke (width 0) (type default)))
 (wire (pts (xy 63.5 127) (xy 63.5 129.54)) (stroke (width 0) (type default)))
 (wire (pts (xy 195.58 33.02) (xy 190.5 33.02)) (stroke (width 0) (type default)))
 (wire (pts (xy 195.58 35.56) (xy 190.5 35.56)) (stroke (width 0) (type default)))
 (wire (pts (xy 195.58 38.1) (xy 190.5 38.1)) (stroke (width 0) (type default)))
 (wire (pts (xy 195.58 40.64) (xy 190.5 40.64)) (stroke (width 0) (type default)))
 (wire (pts (xy 195.58 43.18) (xy 190.5 43.18)) (stroke (width 0) (type default)))
 (wire (pts (xy 195.58 45.72) (xy 190.5 45.72)) (stroke (width 0) (type default)))
 (wire (pts (xy 195.58 48.26) (xy 190.5 48.26)) (stroke (width 0) (type default)))
 (wire (pts (xy 195.58 83.82) (xy 190.5 83.82)) (stroke (width 0) (type default)))
 (wire (pts (xy 195.58 86.36) (xy 190.5 86.36)) (stroke (width 0) (type default)))
 (wire (pts (xy 195.58 88.9) (xy 190.5 88.9)) (stroke (width 0) (type default)))
 (wire (pts (xy 195.58 91.44) (xy 190.5 91.44)) (stroke (width 0) (type default)))
 (wire (pts (xy 195.58 93.98) (xy 190.5 93.98)) (stroke (width 0) (type default)))
 (wire (pts (xy 195.58 96.52) (xy 190.5 96.52)) (stroke (width 0) (type default)))
 (wire (pts (xy 195.58 99.06) (xy 190.5 99.06)) (stroke (width 0) (type default)))
 (wire (pts (xy 195.58 134.62) (xy 190.5 134.62)) (stroke (width 0) (type default)))
 (wire (pts (xy 195.58 137.16) (xy 190.5 137.16)) (stroke (width 0) (type default)))
 (wire (pts (xy 195.58 139.7) (xy 190.5 139.7)) (stroke (width 0) (type default)))
 (wire (pts (xy 195.58 142.24) (xy 190.5 142.24)) (stroke (width 0) (type default)))
 (wire (pts (xy 195.58 144.78) (xy 190.5 144.78)) (stroke (width 0) (type default)))
 (wire (pts (xy 195.58 147.32) (xy 190.5 147.32)) (stroke (width 0) (type default)))
 (wire (pts (xy 195.58 149.86) (xy 190.5 149.86)) (stroke (width 0) (type default))))
